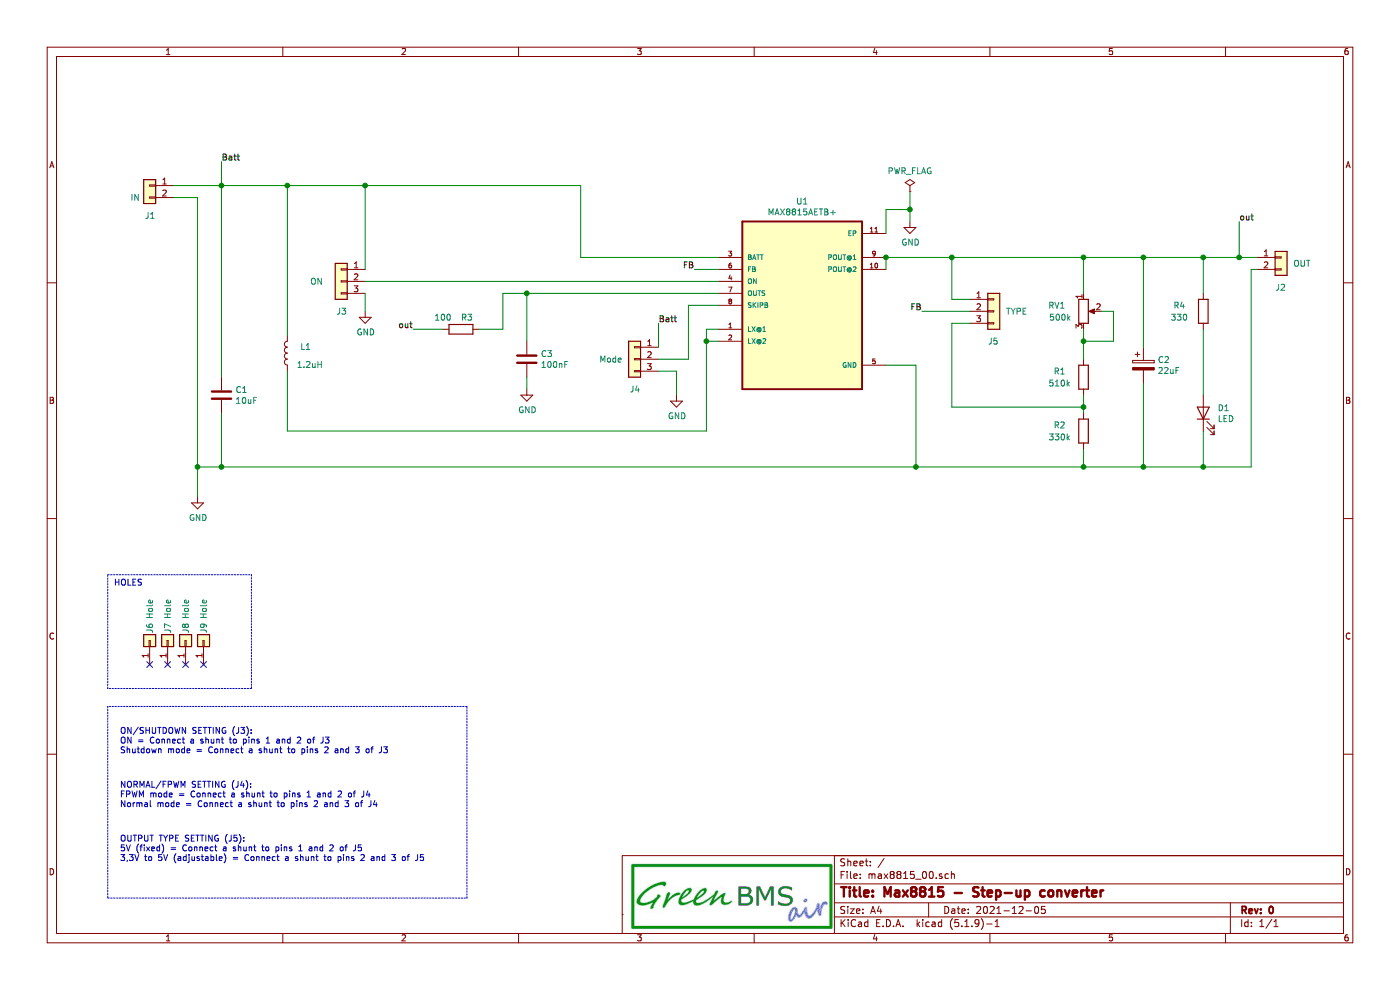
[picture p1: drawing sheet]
EESchema Schematic File Version 4
EELAYER 30 0
EELAYER END
$Descr A4 11693 8268
encoding utf-8
Sheet 1 1
Title "Max8815 - Step-up converter"
Date "2021-12-05"
Rev "0"
Comp ""
Comment1 ""
Comment2 ""
Comment3 ""
Comment4 ""
$EndDescr
$Comp
L Connector_Generic:Conn_01x02 J1
U 1 1
P 1250 1550
F 0 "J1" H 1200 1300 50  0000 L CNN
F 1 "IN" H 1330 1451 50  0000 L CNN
F 2 "Connector_PinHeader_2.54mm:PinHeader_1x02_P2.54mm_Vertical" H 1250 1550 50  0001 C CNN
F 3 "~" H 1250 1550 50  0001 C CNN
	1    1250 1550
	-1   0    0    -1  
$EndComp
Wire Wire Line
	1450 1650 1650 1650
Wire Wire Line
	7650 3050 7400 3050
$Comp
L power:GND #PWR0101
U 1 1
P 1650 4150
F 0 "#PWR0101" H 1650 3900 50  0001 C CNN
F 1 "GND" H 1655 3977 50  0000 C CNN
F 2 "" H 1650 4150 50  0001 C CNN
F 3 "" H 1650 4150 50  0001 C CNN
	1    1650 4150
	1    0    0    -1  
$EndComp
Wire Wire Line
	1650 1650 1650 3900
$Comp
L Device:L L1
U 1 1
P 2400 2950
F 0 "L1" H 2200 2900 50  0000 L CNN
F 1 "1.2uH" H 2100 3050 50  0000 L CNN
F 2 "Inductor_SMD:L_Bourns-SRN4018" H 2400 2950 50  0001 C CNN
F 3 "~" H 2400 2950 50  0001 C CNN
	1    2400 2950
	-1   0    0    1   
$EndComp
Wire Wire Line
	2400 3100 2400 3600
Wire Wire Line
	1450 1550 1850 1550
Connection ~ 1850 1550
Connection ~ 1650 3900
Wire Wire Line
	1650 3900 1650 4150
Wire Wire Line
	5900 3600 5900 2850
$Comp
L max8815:MAX8815AETB+ U1
U 1 1
P 6700 2550
F 0 "U1" H 6700 3420 50  0000 C CNN
F 1 "MAX8815AETB+" H 6700 3329 50  0000 C CNN
F 2 "max8815:DFN300X300X80-11N" H 6700 2550 50  0001 L BNN
F 3 "" H 6700 2550 50  0001 L BNN
	1    6700 2550
	1    0    0    -1  
$EndComp
Wire Wire Line
	4850 1550 4850 2150
Wire Wire Line
	4850 2150 6000 2150
Wire Wire Line
	2400 2800 2400 1550
Wire Wire Line
	1850 1550 2400 1550
Connection ~ 2400 1550
Wire Wire Line
	2400 1550 3050 1550
Wire Wire Line
	7650 3050 7650 3900
$Comp
L Connector_Generic:Conn_01x03 J3
U 1 1
P 2850 2350
F 0 "J3" H 2800 2100 50  0000 L CNN
F 1 "ON" H 3000 2350 50  0000 L CNN
F 2 "Connector_PinHeader_2.54mm:PinHeader_1x03_P2.54mm_Vertical" H 2850 2350 50  0001 C CNN
F 3 "~" H 2850 2350 50  0001 C CNN
	1    2850 2350
	-1   0    0    -1  
$EndComp
Wire Wire Line
	3050 2350 6000 2350
Wire Wire Line
	3050 2250 3050 1550
$Comp
L power:GND #PWR0102
U 1 1
P 7600 1850
F 0 "#PWR0102" H 7600 1600 50  0001 C CNN
F 1 "GND" H 7605 1677 50  0000 C CNN
F 2 "" H 7600 1850 50  0001 C CNN
F 3 "" H 7600 1850 50  0001 C CNN
	1    7600 1850
	1    0    0    -1  
$EndComp
Wire Wire Line
	7400 1950 7400 1750
Wire Wire Line
	7400 1750 7600 1750
Wire Wire Line
	7600 1750 7600 1850
$Comp
L Connector_Generic:Conn_01x02 J2
U 1 1
P 10700 2150
F 0 "J2" H 10650 1900 50  0000 L CNN
F 1 "OUT" H 10800 2100 50  0000 L CNN
F 2 "Connector_PinHeader_2.54mm:PinHeader_1x02_P2.54mm_Vertical" H 10700 2150 50  0001 C CNN
F 3 "~" H 10700 2150 50  0001 C CNN
	1    10700 2150
	1    0    0    -1  
$EndComp
Wire Wire Line
	10450 3900 10450 2250
Wire Wire Line
	5900 2850 6000 2850
Wire Wire Line
	6000 2750 5900 2750
Wire Wire Line
	5900 2750 5900 2850
Connection ~ 5900 2850
Text Label 1850 1350 0    50   ~ 0
Batt
Wire Wire Line
	1850 1350 1850 1550
Text Label 5500 2700 0    50   ~ 0
Batt
Wire Wire Line
	5500 2700 5500 2900
$Comp
L Device:C C3
U 1 1
P 4400 3000
F 0 "C3" H 4515 3046 50  0000 L CNN
F 1 "100nF" H 4515 2955 50  0000 L CNN
F 2 "Capacitor_SMD:C_0402_1005Metric" H 4438 2850 50  0001 C CNN
F 3 "~" H 4400 3000 50  0001 C CNN
	1    4400 3000
	1    0    0    -1  
$EndComp
Wire Wire Line
	4400 2850 4400 2450
Wire Wire Line
	4200 2450 4400 2450
Connection ~ 3050 1550
Wire Wire Line
	3050 1550 4850 1550
Wire Wire Line
	5500 3000 5750 3000
Wire Wire Line
	5750 2550 6000 2550
Connection ~ 4400 2450
Wire Wire Line
	4400 2450 6000 2450
$Comp
L Device:R R3
U 1 1
P 3850 2750
F 0 "R3" V 3750 2800 50  0000 C CNN
F 1 "100" V 3750 2600 50  0000 C CNN
F 2 "Resistor_SMD:R_0402_1005Metric" V 3780 2750 50  0001 C CNN
F 3 "~" H 3850 2750 50  0001 C CNN
	1    3850 2750
	0    1    1    0   
$EndComp
Wire Wire Line
	4000 2750 4200 2750
Wire Wire Line
	4200 2450 4200 2750
Text Label 10350 1850 0    50   ~ 0
out
Wire Wire Line
	10350 1850 10350 2150
Connection ~ 10350 2150
Wire Wire Line
	10350 2150 10500 2150
Text Label 3450 2750 2    50   ~ 0
out
Wire Wire Line
	3450 2750 3700 2750
$Comp
L Device:CP C2
U 1 1
P 9550 3050
F 0 "C2" H 9668 3096 50  0000 L CNN
F 1 "22uF" H 9668 3005 50  0000 L CNN
F 2 "Capacitor_Tantalum_SMD:CP_EIA-7343-20_Kemet-V" H 9588 2900 50  0001 C CNN
F 3 "~" H 9550 3050 50  0001 C CNN
	1    9550 3050
	1    0    0    -1  
$EndComp
Wire Wire Line
	9550 2900 9550 2150
Wire Wire Line
	9550 3200 9550 3900
Connection ~ 7650 3900
Wire Wire Line
	7650 3900 9050 3900
Text Label 5800 2250 2    50   ~ 0
FB
Wire Wire Line
	5800 2250 6000 2250
$Comp
L Device:R R2
U 1 1
P 9050 3600
F 0 "R2" H 8850 3650 50  0000 C CNN
F 1 "330k" H 8850 3550 50  0000 C CNN
F 2 "Resistor_SMD:R_0402_1005Metric" V 8980 3600 50  0001 C CNN
F 3 "~" H 9050 3600 50  0001 C CNN
	1    9050 3600
	1    0    0    -1  
$EndComp
Text Label 7700 2600 2    50   ~ 0
FB
$Comp
L Device:R_POT RV1
U 1 1
P 9050 2600
F 0 "RV1" H 8900 2650 50  0000 R CNN
F 1 "500k" H 8950 2550 50  0000 R CNN
F 2 "Potentiometer_THT:Potentiometer_Bourns_3296W_Vertical" H 9050 2600 50  0001 C CNN
F 3 "~" H 9050 2600 50  0001 C CNN
	1    9050 2600
	1    0    0    -1  
$EndComp
Wire Wire Line
	9300 2600 9300 2850
Wire Wire Line
	9050 2750 9050 2850
Wire Wire Line
	9050 2150 9050 2450
Wire Wire Line
	9200 2600 9300 2600
$Comp
L Device:R R1
U 1 1
P 9050 3150
F 0 "R1" H 8850 3200 50  0000 C CNN
F 1 "510k" H 8850 3100 50  0000 C CNN
F 2 "Resistor_SMD:R_0402_1005Metric" V 8980 3150 50  0001 C CNN
F 3 "~" H 9050 3150 50  0001 C CNN
	1    9050 3150
	1    0    0    -1  
$EndComp
Wire Wire Line
	9050 3750 9050 3900
Wire Wire Line
	9300 2850 9050 2850
Wire Wire Line
	9050 3000 9050 2850
Connection ~ 9050 2850
Wire Wire Line
	9050 3300 9050 3400
Connection ~ 9050 3400
Wire Wire Line
	9050 3400 9050 3450
Wire Wire Line
	7700 2600 8100 2600
$Comp
L Connector_Generic:Conn_01x03 J5
U 1 1
P 8300 2600
F 0 "J5" H 8250 2350 50  0000 L CNN
F 1 "TYPE" H 8400 2600 50  0000 L CNN
F 2 "Connector_PinHeader_2.54mm:PinHeader_1x03_P2.54mm_Vertical" H 8300 2600 50  0001 C CNN
F 3 "~" H 8300 2600 50  0001 C CNN
	1    8300 2600
	1    0    0    -1  
$EndComp
Wire Wire Line
	8100 2500 7950 2500
Wire Wire Line
	7950 2500 7950 2150
Connection ~ 7950 2150
Wire Wire Line
	7950 2150 9050 2150
Wire Wire Line
	8100 2700 7950 2700
Wire Wire Line
	7950 2700 7950 3400
$Comp
L Connector_Generic:Conn_01x03 J4
U 1 1
P 5300 3000
F 0 "J4" H 5250 2750 50  0000 L CNN
F 1 "Mode" H 5400 3000 50  0000 L CNN
F 2 "Connector_PinHeader_2.54mm:PinHeader_1x03_P2.54mm_Vertical" H 5300 3000 50  0001 C CNN
F 3 "~" H 5300 3000 50  0001 C CNN
	1    5300 3000
	-1   0    0    -1  
$EndComp
Wire Wire Line
	5750 3000 5750 2550
$Comp
L power:GND #PWR0103
U 1 1
P 4400 3250
F 0 "#PWR0103" H 4400 3000 50  0001 C CNN
F 1 "GND" H 4405 3077 50  0000 C CNN
F 2 "" H 4400 3250 50  0001 C CNN
F 3 "" H 4400 3250 50  0001 C CNN
	1    4400 3250
	1    0    0    -1  
$EndComp
$Comp
L power:GND #PWR0104
U 1 1
P 5650 3300
F 0 "#PWR0104" H 5650 3050 50  0001 C CNN
F 1 "GND" H 5655 3127 50  0000 C CNN
F 2 "" H 5650 3300 50  0001 C CNN
F 3 "" H 5650 3300 50  0001 C CNN
	1    5650 3300
	1    0    0    -1  
$EndComp
Wire Wire Line
	4400 3150 4400 3250
Wire Wire Line
	5650 3300 5650 3100
Wire Wire Line
	5650 3100 5500 3100
Text Notes 1000 6300 0    50   ~ 0
ON/SHUTDOWN SETTING (J3):\nON = Connect a shunt to pins 1 and 2 of J3\nShutdown mode = Connect a shunt to pins 2 and 3 of J3\n
Text Notes 1000 6750 0    50   ~ 0
NORMAL/FPWM SETTING (J4):\nFPWM mode = Connect a shunt to pins 1 and 2 of J4\nNormal mode = Connect a shunt to pins 2 and 3 of J4\n
Text Notes 1000 7200 0    50   ~ 0
OUTPUT TYPE SETTING (J5):\n5V (fixed) = Connect a shunt to pins 1 and 2 of J5\n3,3V to 5V (adjustable) = Connect a shunt to pins 2 and 3 of J5\n
Wire Notes Line
	900  5900 900  7500
Wire Notes Line
	900  7500 3900 7500
Wire Notes Line
	3900 7500 3900 5900
Wire Notes Line
	3900 5900 900  5900
Wire Wire Line
	7400 2250 7400 2150
Wire Wire Line
	7400 2150 7950 2150
Connection ~ 7400 2150
$Comp
L power:PWR_FLAG #FLG0101
U 1 1
P 7600 1600
F 0 "#FLG0101" H 7600 1675 50  0001 C CNN
F 1 "PWR_FLAG" H 7600 1773 50  0000 C CNN
F 2 "" H 7600 1600 50  0001 C CNN
F 3 "~" H 7600 1600 50  0001 C CNN
	1    7600 1600
	1    0    0    -1  
$EndComp
Wire Wire Line
	7600 1600 7600 1750
Connection ~ 7600 1750
Wire Wire Line
	2400 3600 5900 3600
$Comp
L power:GND #PWR0105
U 1 1
P 3050 2600
F 0 "#PWR0105" H 3050 2350 50  0001 C CNN
F 1 "GND" H 3055 2427 50  0000 C CNN
F 2 "" H 3050 2600 50  0001 C CNN
F 3 "" H 3050 2600 50  0001 C CNN
	1    3050 2600
	1    0    0    -1  
$EndComp
Wire Wire Line
	3050 2450 3050 2600
Wire Wire Line
	1650 3900 1850 3900
$Comp
L Device:C C1
U 1 1
P 1850 3300
F 0 "C1" H 1965 3346 50  0000 L CNN
F 1 "10uF" H 1965 3255 50  0000 L CNN
F 2 "Capacitor_SMD:C_0805_2012Metric" H 1888 3150 50  0001 C CNN
F 3 "~" H 1850 3300 50  0001 C CNN
	1    1850 3300
	1    0    0    -1  
$EndComp
Wire Wire Line
	1850 3150 1850 1550
Wire Wire Line
	1850 3450 1850 3900
Connection ~ 1850 3900
Wire Wire Line
	1850 3900 7650 3900
$Comp
L Connector_Generic:Conn_01x01 J6
U 1 1
P 1250 5350
F 0 "J6" H 1400 5350 50  0000 R CNN
F 1 "Hole" H 1600 5350 50  0000 R CNN
F 2 "MountingHole:MountingHole_3.2mm_M3" H 1250 5350 50  0001 C CNN
F 3 "~" H 1250 5350 50  0001 C CNN
	1    1250 5350
	0    -1   -1   0   
$EndComp
NoConn ~ 1250 5550
$Comp
L Connector_Generic:Conn_01x01 J7
U 1 1
P 1400 5350
F 0 "J7" H 1550 5350 50  0000 R CNN
F 1 "Hole" H 1750 5350 50  0000 R CNN
F 2 "MountingHole:MountingHole_3.2mm_M3" H 1400 5350 50  0001 C CNN
F 3 "~" H 1400 5350 50  0001 C CNN
	1    1400 5350
	0    -1   -1   0   
$EndComp
NoConn ~ 1400 5550
$Comp
L Connector_Generic:Conn_01x01 J8
U 1 1
P 1550 5350
F 0 "J8" H 1700 5350 50  0000 R CNN
F 1 "Hole" H 1900 5350 50  0000 R CNN
F 2 "MountingHole:MountingHole_3.2mm_M3" H 1550 5350 50  0001 C CNN
F 3 "~" H 1550 5350 50  0001 C CNN
	1    1550 5350
	0    -1   -1   0   
$EndComp
NoConn ~ 1550 5550
$Comp
L Connector_Generic:Conn_01x01 J9
U 1 1
P 1700 5350
F 0 "J9" H 1850 5350 50  0000 R CNN
F 1 "Hole" H 2050 5350 50  0000 R CNN
F 2 "MountingHole:MountingHole_3.2mm_M3" H 1700 5350 50  0001 C CNN
F 3 "~" H 1700 5350 50  0001 C CNN
	1    1700 5350
	0    -1   -1   0   
$EndComp
NoConn ~ 1700 5550
Wire Notes Line
	900  4800 2100 4800
Wire Notes Line
	2100 4800 2100 5750
Wire Notes Line
	2100 5750 900  5750
Wire Notes Line
	900  5750 900  4800
Text Notes 950  4900 0    50   ~ 0
HOLES\n
Wire Wire Line
	10450 2250 10500 2250
Wire Wire Line
	7950 3400 9050 3400
Connection ~ 9050 2150
Connection ~ 9050 3900
Connection ~ 9550 2150
Connection ~ 9550 3900
Wire Wire Line
	9050 3900 9550 3900
Wire Wire Line
	9050 2150 9550 2150
Wire Wire Line
	9550 2150 10050 2150
Wire Wire Line
	9550 3900 10050 3900
$Comp
L Device:LED D1
U 1 1
P 10050 3450
F 0 "D1" V 10089 3332 50  0000 R CNN
F 1 "LED" V 9998 3332 50  0000 R CNN
F 2 "LED_SMD:LED_0402_1005Metric" H 10050 3450 50  0001 C CNN
F 3 "~" H 10050 3450 50  0001 C CNN
	1    10050 3450
	0    -1   -1   0   
$EndComp
Wire Wire Line
	10050 3600 10050 3900
Connection ~ 10050 3900
Wire Wire Line
	10050 3900 10450 3900
$Comp
L Device:R R4
U 1 1
P 10050 2600
F 0 "R4" H 9850 2650 50  0000 C CNN
F 1 "330" H 9850 2550 50  0000 C CNN
F 2 "Resistor_SMD:R_0402_1005Metric" V 9980 2600 50  0001 C CNN
F 3 "~" H 10050 2600 50  0001 C CNN
	1    10050 2600
	1    0    0    -1  
$EndComp
Wire Wire Line
	10050 2450 10050 2150
Connection ~ 10050 2150
Wire Wire Line
	10050 2150 10350 2150
Wire Wire Line
	10050 2750 10050 3300
$EndSCHEMATC
